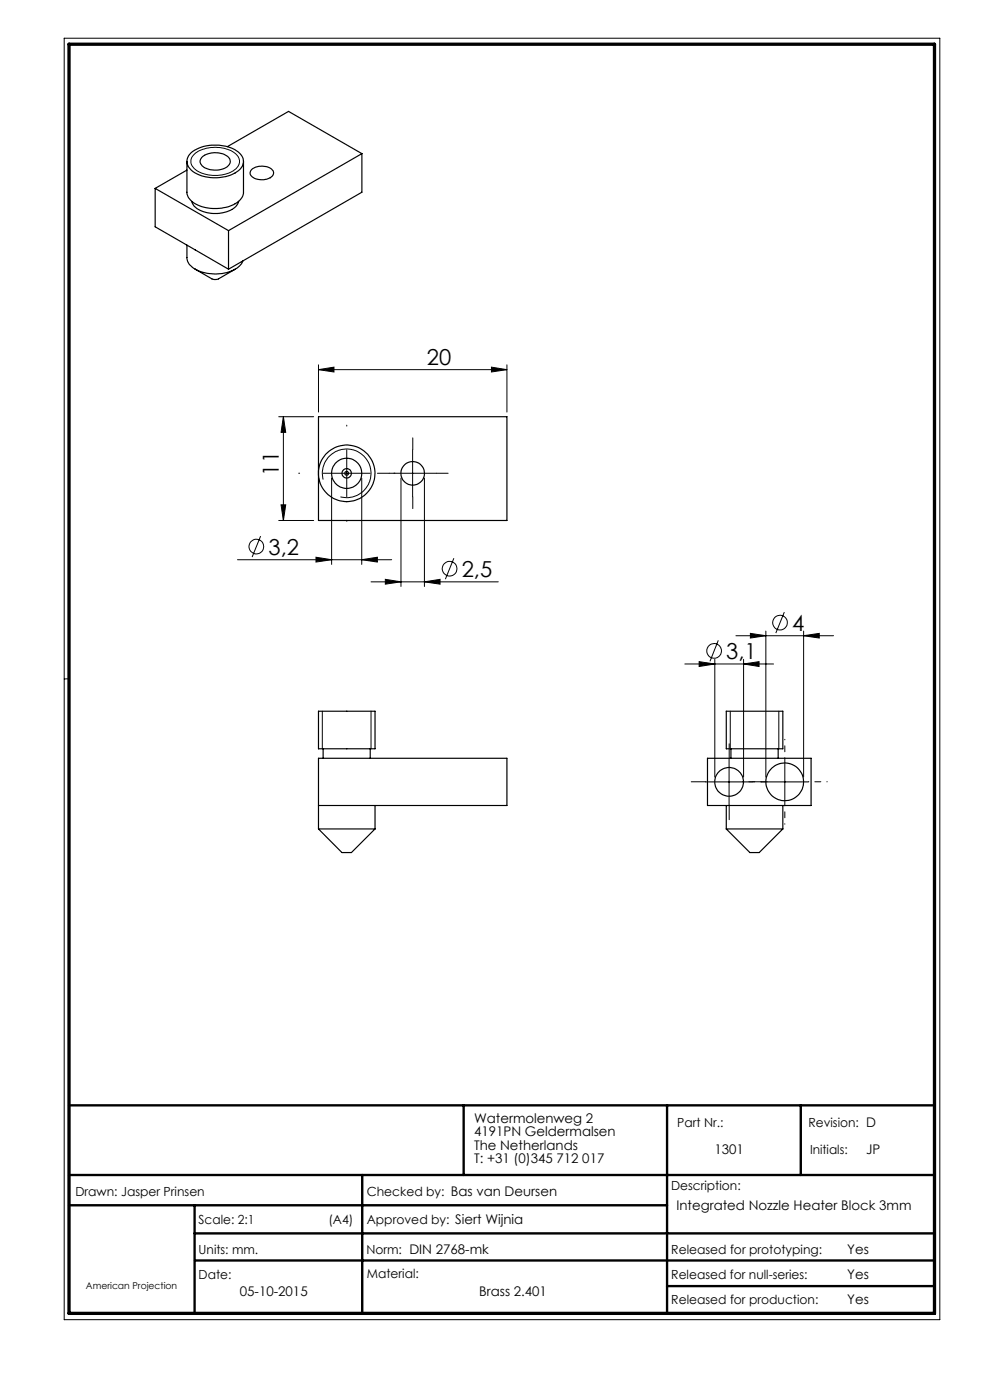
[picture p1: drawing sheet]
<svg xmlns="http://www.w3.org/2000/svg" width="210mm" height="297mm" viewBox="0 0 210 297" stroke-linecap="round" stroke-linejoin="round" font-family="sans-serif">
<g fill="none" stroke="#000" stroke-width=".21">
<path d="M13.6 8.1h185.8v271.9h-185.8zM41.1 32.9a7.5 7.5 0 0 1 8.4-.6 2.18 2.18 0 0 1 1.3 2.1 2.18 2.18 0 0 1-1.5 1.9 7.6 7.6 0 0 1-8.1-.5 1.97 1.97 0 0 1-.1-2.9zM67.6 78.4l3.2-.5v1zM67.6 77.4v10M67.6 78.4h39.9M104.2 77.9l3.3 .5-3.3 .5zM107.5 77.4v10M59.1 88.4h7.4M60.1 88.4l.5 3.3h-1zM60.1 88.4v22M73.6 95.4v10M87.5 95.4v10"/>
<path d="M50.4 118.7h32.7M55.3 113.7l-1.8 4.5M59.1 110.4h7.4M59.6 107.1h1l-.5 3.3zM67 118.2l3.3 .5-3.3 .5zM68.5 101.7a5.2 5.2 0 0 1 4.6-6.4 5.2 5.2 0 0 1 5.6 5.6 5.2 5.2 0 0 1-6.5 4.5M68.5 100.4h10M70.3 101.4v18.3M76.7 118.7l3.3-.5v1zM76.7 101.4v18.3M82.5 100.4h10M85.1 101.4v23"/>
<path d="M90 101.4v23M96.3 118.4l-1.8 4.5M78.7 123.4h27M81.7 122.9l3.4 .5-3.4 .5zM90 123.4l3.3-.5v1zM151.6 139.9v24.9M152.4 135.9l-1.8 4.4M156.1 134.9h20.7M157.7 139.9v24.9M159.2 134.4l3.3 .5-3.3 .5zM162.5 133.9v30.9M166.4 129.9l-1.8 4.4"/>
<path d="M170.5 134.9l3.3-.5v1zM170.5 133.9v30.9M14.6 144h-1M68.4 150.9v8M78.7 150.9v8M145.3 140.9h18.8M148.3 140.4l3.3 .5-3.3 .5zM154.9 150.9v8M157.7 140.9l3.3-.5v1zM165.2 150.9v8M149.6 165.9h10.1M154.7 160.9v10"/>
<path d="M161.5 165.9h9.9M166.5 160.9v10"/>
<circle cx="54.4" cy="115.9" r="1.55"/>
<circle cx="95.4" cy="120.6" r="1.55"/>
<circle cx="151.5" cy="138.1" r="1.56"/>
<circle cx="165.4" cy="132.1" r="1.56"/>
</g>
<path d="M14.6 234.5h183.6M98.4 234.5v14.8M141.5 234.5v44.1M169.9 234.5v14.8M14.6 249.3h183.6M14.6 255.7h126.9M41.3 255.7v22.9M76.8 249.3v29.3M41.3 261.7h156.9M41.4 267.4h156.8M141.5 272.8h56.7" fill="none" stroke="#000" stroke-width=".5"/>
<path d="M14.6 9.4h183.6v269.2h-183.6z" fill="none" stroke="#000" stroke-width=".7"/>
<path d="M73.6 90.4v-.2M87.6 95.4v-2.5M63.6 100.4h-.2M73.6 110.4v.2M82.6 100.4h-2.5M83.6 100.4h.2M87.6 105.4v2.5M92.6 100.4h2.5M149.7 165.8h-3.1M154.7 160.8v-3M154.7 170.8v3.1M159.7 165.8h3" fill="none" stroke="#000" stroke-width=".21" stroke-dasharray="15.2 1.3 1.3 1.3"/>
<path d="M161.5 165.8h-4M166.5 160.8v-4M166.5 170.8v4M171.5 165.8h4" fill="none" stroke="#000" stroke-width=".21" stroke-dasharray="15.2 1.3 1.3 1.3" stroke-dashoffset="15.1"/>
<g fill="#000">
<path d="M67.6 78.4l3.2-.5v1zM104.2 77.9l3.3 .5-3.3 .5zM67 118.2l3.3 .5-3.3 .5zM76.7 118.7l3.3-.5v1zM81.7 122.9l3.4 .5-3.4 .5zM90 123.4l3.3-.5v1zM148.3 140.4l3.3 .5-3.3 .5zM157.7 140.9l3.3-.5v1zM159.2 134.4l3.3 .5-3.3 .5zM170.5 134.9l3.3-.5v1z"/>
<path d="M60.1 88.4l.5 3.3h-1zM59.6 107.1h1l-.5 3.3z"/>
</g>
<g fill="none" stroke="#000" stroke-width=".25">
<path d="M32.9 40l15.6 8.9M32.9 40v8.1l15.6 9M39.7 34.3v6.5a3.8 3.8 0 0 0 3.1 3 8.8 8.8 0 0 0 8-1.2l.6-.8 .2-.8v-6.7M39.7 36.1l-6.8 3.9M40.6 32.3a8.9 8.9 0 0 1 10.1 .1 2.37 2.37 0 0 1-.5 4.1 8.7 8.7 0 0 1-9.7-.5 2.33 2.33 0 0 1 .1-3.7zM42.8 33.4a4.4 4.4 0 0 1 5.8 .1 1.44 1.44 0 0 1-.9 2.2 4.9 4.9 0 0 1-4.8-.5 1.18 1.18 0 0 1-.1-1.8zM48.2 31.1l13-7.5 15.6 9M53.3 36a3.4 3.4 0 0 1 4.6 .2 1.26 1.26 0 0 1-1.1 1.7 3.1 3.1 0 0 1-3.7-1v-.4zM76.8 32.6l-28.3 16.3M76.8 32.6v8.2l-28.3 16.3M39.7 52v2.6a2.83 2.83 0 0 0 1.7 2.5M40.7 42.7a3.9 3.9 0 0 0 3.6 2.5 6.4 6.4 0 0 0 6-1.8l.3-.7"/>
<path d="M41.4 57.1l3.5 2.1 .5 .1 .8-.1 3.7-2.1M48.5 48.9v8.2M51.5 55.3a4.8 4.8 0 0 1-3.9 2.6 9.3 9.3 0 0 1-6.2-.8M67.6 88.4h39.9v22h-39.9zM67.6 150.9h12v8h-12zM68.5 158.9v2M78.5 158.9v2M154.1 150.9h12v8h-12zM155 158.9v2M165.1 158.9v2M67.6 175.9h12M67.6 175.9l4.9 5h2l5.1-5"/>
<path d="M67.6 170.9h39.9v-10h-39.9v15M79.6 170.9v5M150.1 160.9h21.9v10h-21.9zM154.1 175.9h12M154.1 175.9l5 5h1.9l5.1-5M154.1 170.9v5M166.1 170.9v5"/>
<circle cx="73.5" cy="100.4" r=".4"/>
<circle cx="73.5" cy="100.4" r="1"/>
<circle cx="73.5" cy="100.4" r="6"/>
<circle cx="73.6" cy="100.4" r="3.2"/>
<circle cx="87.5" cy="100.4" r="2.5"/>
<circle cx="154.7" cy="165.9" r="3.1"/>
<circle cx="166.5" cy="165.9" r="4"/>
</g>
<g font-size="4.7">
<text x="90.5" y="77.4">20</text>
<text x="59.1" y="100.9" transform="rotate(-90 59.1 100.9)">11</text>
<text x="57" y="117.7">3,2</text>
<text x="98" y="122.3">2,5</text>
<text x="168.1" y="133.8">4</text>
<text x="154.1" y="139.8">3,1</text>
</g>
<g font-size="2.8">
<text x="100.5" y="238.2">Watermolenweg 2</text>
<text x="100.5" y="241.1">4191PN Geldermalsen</text>
<text x="100.5" y="243.9">The Netherlands</text>
<text x="151.5" y="244.7">1301</text>
<text x="183.8" y="244.8">JP</text>
<text x="100.5" y="246.7">T: +31 (0)345 712 017</text>
<text x="143.5" y="256.7">Integrated Nozzle Heater Block 3mm</text>
<text x="179.7" y="266">Yes</text>
<text x="50.9" y="275">05-10-2015</text>
<text x="101.6" y="275">Brass 2.401</text>
<text x="179.7" y="271.4">Yes</text>
<text x="179.7" y="276.6">Yes</text>
</g>
<g font-size="2.7">
<text x="143.7" y="239.1">Part Nr.:</text>
<text x="171.5" y="239.1">Revision: D</text>
<text x="171.8" y="244.8">Initials:</text>
<text x="16" y="253.7">Drawn: Jasper Prinsen</text>
<text x="77.8" y="253.7">Checked by: Bas van Deursen</text>
<text x="142.4" y="252.5">Description:</text>
<text x="42.1" y="259.7">Scale: 2:1</text>
<text x="69.7" y="259.7">(A4)</text>
<text x="77.8" y="259.7">Approved by: Siert Wijnia</text>
<text x="42.1" y="266">Units: mm.</text>
<text x="77.7" y="266">Norm: DIN 2768-mk</text>
<text x="142.4" y="266">Released for prototyping:</text>
<text x="42.1" y="271.3">Date:</text>
<text x="77.8" y="271">Material:</text>
<text x="142.4" y="271.3">Released for null-series:</text>
<text x="142.4" y="276.6">Released for production:</text>
</g>
<text font-size="2" x="18.2" y="273.4">American Projection</text>
</svg>
